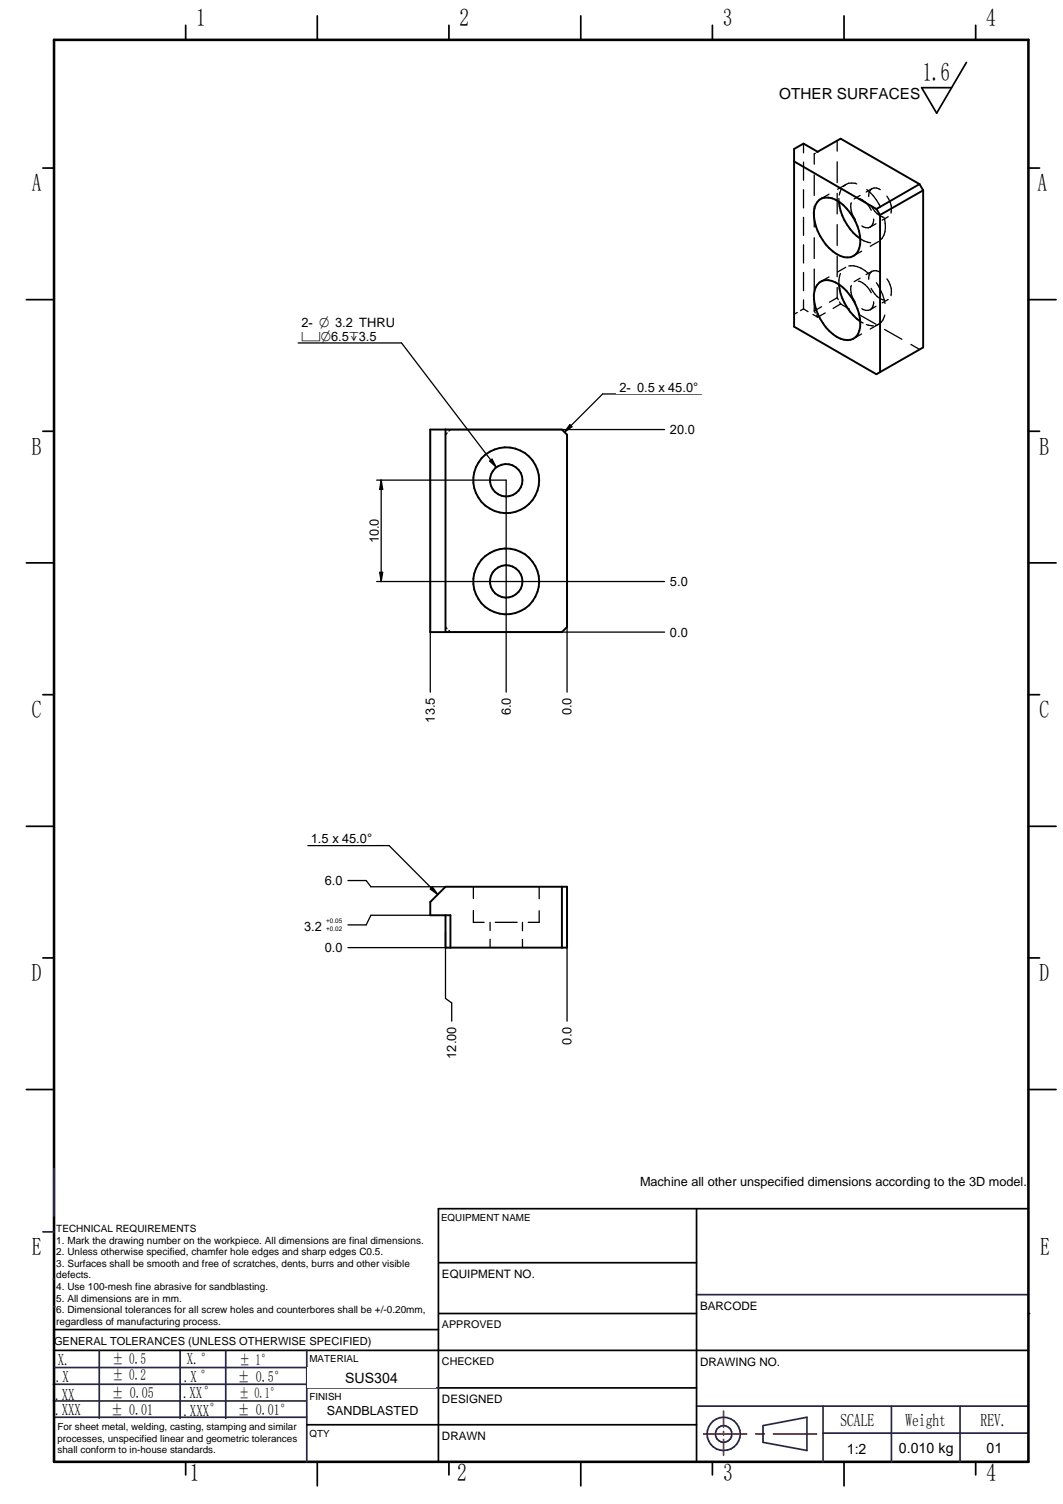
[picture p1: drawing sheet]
<svg xmlns="http://www.w3.org/2000/svg" width="210mm" height="297mm" viewBox="0 0 210 297" stroke-linecap="round" stroke-linejoin="round" font-family="sans-serif">
<g fill="none" stroke="#26264c" stroke-width=".34">
<path d="M8.5 243.3h2.2M10.5 252.6h.2M137.5 255.7h65.6M10.5 276.7h50M10.5 273.4h50M10.8 279.9h49.8M10.8 270.1h50M35.6 266.7v13.4M60.6 266.7v22M60.7 274.1h26M137.5 277.7h65.6M162.5 277.7v11"/>
<path d="M176 277.7v11M189.6 277.7v11M150.7 281.6l8.6-1.7v6.6l-8.6-1.6zM162.5 283h40.5"/>
</g>
<g fill="none" stroke="#000" stroke-width=".34">
<path d="M36.7 5v2.9M88.6 5v2.9M140.7 5v2.9M192.7 5v2.9M8.5 33.2h2.2M203.1 33.2h2.2M5.2 59.2h5.5M203.1 59.2h5.4M8.5 85.2h2.2M203.1 85.2h2.2M5.2 111.2h5.5M203.1 111.2h5.4"/>
<path d="M8.5 137.2h2.2M203.1 137.2h2.2M5.2 163.2h5.5M203.1 163.2h5.4M8.5 189.2h2.2M203.1 189.2h2.2M5.2 215.2h5.5M203.1 215.2h5.4M86.6 238.7v50M10.7 266.7h192.4M10.7 262.6h75.9M86.7 274.1h50.8"/>
<path d="M36.7 288.7v2.6M62.7 288.7v4.8M88.6 288.7v2.6M114.7 288.7v4.8M140.7 288.7v2.6M166.7 288.7v4.8M192.7 288.7v2.6"/>
</g>
<path d="M10.7 7.9h192.4v280.8h-192.4z" fill="none" stroke="#000" stroke-width=".51"/>
<path d="M142.9 278.7v3.2M138.9 283.2h8.5M142.9 282.7v.7M142.9 284.3v3.1M149.2 283.2h1.7M152.7 283.2h8.5" fill="none" stroke="#f00" stroke-width=".34"/>
<circle cx="10.6" cy="258.1" r=".17" fill="#26264c"/>
<g fill="none" stroke="#26264c" stroke-width=".34">
<path d="M10.7 230.8v9.4M19.6 266.7v13.4M44.6 266.7v13.4M60.5 266.7h.1"/>
<circle cx="142.9" cy="283.2" r="3.3"/>
<circle cx="142.9" cy="283.2" r="1.63"/>
</g>
<path d="M190.8 12.3l-5.8 10.1-3-5.1h5.9M86.6 238.7h116.5M86.7 259.4h50.8M86.7 249.4h50.8M86.6 281.4h50.9" fill="none" stroke="#000" stroke-width=".34"/>
<circle cx="203.1" cy="259.4" r=".17" fill="#000"/>
<g fill="#fff">
<path d="M137.9 271.4h64.4v6.1h-64.4z"/>
<path d="M189.9 283.9h13v4h-13z"/>
<path d="M86.9 254.9h50.2v4h-50.2z"/>
<path d="M60.7 270h25.3v4h-25.3z"/>
<path d="M87 244.3h50v4h-50z"/>
<path d="M60.8 277.1h25.2v4h-25.2z"/>
<path d="M176.4 284.1h13v4h-13z"/>
<path d="M162.7 284.1h13v4h-13z"/>
<path d="M137.9 260.4h64.5v6h-64.5z"/>
</g>
<path d="M62.7 3.1v4.8M114.7 3.1v4.8M166.7 3.1v4.8M137.5 238.7v50M60.6 281.4h26" fill="none" stroke="#000" stroke-width=".34"/>
<path d="M101.6 283.2h25.3v4h-25.3z" fill="#fff"/>
<g fill="none" stroke="#000" stroke-width=".38">
<path d="M156.8 31.9l16.3 9.4M161.8 39.5a3.5 3.5 0 0 1 4 .4 9.9 9.9 0 0 1 4 8.4 2.6 2.6 0 0 1-3.9 2.2 9.6 9.6 0 0 1-5.1-9.3l.2-.7zM165.7 39.8a10.4 10.4 0 0 0 4.2 7.4M181.6 36.4l.7 1.2M181.6 36.4l-15.6-9-4.5 2.6-2.8-1.6-1.9 1v35.1l16.3 9.4 .7-.4M181.6 36.4l-8.5 4.9M182.3 37.6v31l-8.5 4.9M182.3 37.6l-8.5 4.9M161.8 55.8a3.3 3.3 0 0 1 4 .5 9.9 9.9 0 0 1 4 8.3 2.6 2.6 0 0 1-3.9 2.3 9.6 9.6 0 0 1-5.1-9.4l.2-.7zM165.7 56.2a10.6 10.6 0 0 0 4.2 7.3M173.1 41.3l.7 1.2M173.8 42.5v31"/>
<path d="M85 84.8h26l1 1.1v37.9l-1 1h-26zM88 84.8v40M111 175.1v12.1M88 180.8v6.4h24v-12.1h-24l-3 3v2.7h3.9v6.4"/>
<circle cx="100" cy="94.8" r="3.2"/>
<circle cx="100" cy="94.8" r="6.5"/>
<circle cx="100" cy="114.8" r="3.2"/>
<circle cx="100" cy="114.8" r="6.5"/>
</g>
<g fill="none" stroke="#000" stroke-width=".25">
<path d="M158.7 28.4v1.8M158.7 32v3.6M158.7 37.5v3.6M160.8 34.5v4.1M161 30.3l-.2 .1v2M161.5 30l-.2 .1M163.7 38.4l-1.6 .9M165.3 27.8v2M165.3 32v4.1M165.3 38.2v4M165.7 39.2v.6M166.1 37.4l-.4 1.1"/>
<path d="M166.1 37.4h.1M167 36.4l-1.6 1M167 36.4l-.5 .4M169.2 36.3a2.67 2.67 0 0 0-2.2 .1M169.5 39.2a3.9 3.9 0 0 1 2.5 2.3M169.8 38.6l-1.1 .7M171.2 37.4a9.6 9.6 0 0 1 2.7 3.5M172.2 37.3a1.61 1.61 0 0 0-.7 1.5M172.2 37.3a1.57 1.57 0 0 1 1.6 .2M172.2 37.3l-1.2 .6M175.1 38.7a3.9 3.9 0 0 1 .8 3.4M158.7 42.9v3.6"/>
<path d="M158.7 48.3v3.6M158.7 53.8v3.6M158.7 59.2v1.8M160.8 40.7v4.1M160.8 46.9v4.2M160.8 53.1v4.1M160.8 59.4v2M163.7 54.7l-1.6 .9M165.3 44.4v4.1M165.3 50.6v4.1M165.3 56.8v2M165.3 58.8l-1.5 .9"/>
<path d="M165.3 58.8l.2 .4M165.8 59.6l.2 .4M165.9 54l-.2 1.3v.9M167 52.8l-1.6 .9M167.6 52.5a4.6 4.6 0 0 1 4 1.6M168.1 40a3.9 3.9 0 0 0 .8 3.3M168.1 56.4a3.9 3.9 0 0 0 .8 3.3M169.5 55.5a4 4 0 0 1 2.5 2.3M169.8 54.9l-1.1 .7M169.9 47.2l.7 .4 1.3 .4M170.1 49.6l-1.6 .9M170.2 44.6a1.57 1.57 0 0 0 1.6 .2"/>
<path d="M172 40.6a4.1 4.1 0 0 0 2.5 2.3M172 56.9a3.8 3.8 0 0 0 2.5 2.3M172.2 53.6a1.61 1.61 0 0 0-.7 1.6M172.2 53.6a1.57 1.57 0 0 1 1.6 .2M172.2 53.6l-1.2 .6M172.5 43.3a1.66 1.66 0 0 1-.7 1.5M172.5 59.6a1.77 1.77 0 0 1-.7 1.6M173 44.2l-1.2 .6M173.1 55.8l.3 .5a10.6 10.6 0 0 1 1.4 3.6M173.5 47.7l-1.7 .9M174.6 43.1l.1 .1a4.4 4.4 0 0 1-.7 4.1M175.1 55.1a3.9 3.9 0 0 1 .8 3.3"/>
<path d="M175.4 42.8l-1.2 .7M175.4 59.1l-1.2 .7M157.4 61.7l-.6 .4M158.7 61l.9 .6M158.7 61l-.6 .3M160.5 62.1l1 .6M160.8 61.4l.2 .4M161.2 62.2l.3 .5M162.2 60.6l-1.4 .8M162.9 61.8l-1.4 .9M166 60l1.7 1M166 60l-1.5 .9"/>
<path d="M169.5 62.1l3.4 1.9M169.9 63.5l.5 .3M170.1 66l-1.6 .9M170.2 61a1.57 1.57 0 0 0 1.6 .2M171.1 64.1l1.1 .2M172.3 64.3h.1M173 60.5l-1.2 .7M173.5 64.1l-1.7 .9M173.5 64.1l-.6 .2M174.7 65.1l3.4 1.9M174.7 62.2a2.6 2.6 0 0 1-1.2 1.9M179.9 68l1.7 1"/>
<path d="M88.3 85.5l-.3 .4M88.9 84.8l-.3 .3M88 123.8l.3 .4M88.6 124.5l.3 .3M93.5 179.8v2.4h2.1M93.5 175.1v2.4M106.5 179.9v2.3h-2.2M106.5 175.1v2.4M68.7 187.2h20.2M96.8 182.2v1.6M96.8 185.5v1.7M97.8 182.2h4.3"/>
<path d="M103.2 182.2v1.6M103.2 185.5v1.7"/>
</g>
<path d="M63.5 185.9h4.8v2.5h-4.8z" fill="#fff"/>
<path d="M73.2 180.8h11.8" fill="none" stroke="#000" stroke-width=".25"/>
<path d="M59.4 181.1h8.9v3h-8.9z" fill="#fff"/>
<path d="M73.2 175.1h14.8M73.2 180.8l-.9 1.9h-3.6" fill="none" stroke="#000" stroke-width=".25"/>
<path d="M63.5 172.7h4.8v2.4h-4.8z" fill="#fff"/>
<path d="M68.7 173.9h3.6l.9 1.2M112 175.1v26.6" fill="none" stroke="#000" stroke-width=".25"/>
<path d="M110.7 202.1h2.5v4.8h-2.5z" fill="#fff"/>
<path d="M88 183.9v13.3" fill="none" stroke="#000" stroke-width=".25"/>
<path d="M88 202.1h2.4v7.6h-2.4z" fill="#fff"/>
<path d="M88 124.8h43.2M88 197.2l1.2 .9v3.6" fill="none" stroke="#000" stroke-width=".25"/>
<path d="M131.7 123.6h4.7v2.5h-4.7z" fill="#fff"/>
<path d="M88 84.8h43.2" fill="none" stroke="#000" stroke-width=".25"/>
<path d="M131.7 83.6h6.1v2.5h-6.1z" fill="#fff"/>
<path d="M99.9 114.9h31.3" fill="none" stroke="#000" stroke-width=".25"/>
<path d="M131.7 113.6h4.7v2.4h-4.7z" fill="#fff"/>
<path d="M74.4 94.8h25.5M74.4 114.9h25.5" fill="none" stroke="#000" stroke-width=".25"/>
<path d="M72.7 101.7h2.4v6.2h-2.4z" fill="#fff"/>
<path d="M75.3 94.8v20.1M75.3 94.8l.3 1.8h-.6zM112 85.9v50.8M75 113h.6l-.3 1.9z" fill="none" stroke="#000" stroke-width=".25"/>
<path d="M75.3 94.8l.3 1.8h-.6zM75 113h.6l-.3 1.9z" fill="#000"/>
<path d="M110.7 137.1h2.5v4.8h-2.5z" fill="#fff"/>
<path d="M99.9 94.8v41.9" fill="none" stroke="#000" stroke-width=".25"/>
<path d="M98.8 137.1h2.4v4.8h-2.4z" fill="#fff"/>
<path d="M85 84.8v51.9" fill="none" stroke="#000" stroke-width=".25"/>
<path d="M83.7 137.1h2.5v6.2h-2.5z" fill="#fff"/>
<path d="M58.9 67.7h20.4" fill="none" stroke="#000" stroke-width=".25"/>
<path d="M58.9 62.5h17.7v5.1h-17.7z" fill="#fff"/>
<path d="M79.3 67.7l18.7 24.6M119 77.8h19.5M96.7 91.1l.5-.4 .8 1.6z" fill="none" stroke="#000" stroke-width=".25"/>
<path d="M96.7 91.1l.5-.4 .8 1.6z" fill="#000"/>
<path d="M121.7 75.3h16.8v2.4h-16.8z" fill="#fff"/>
<path d="M119 77.8l-7.5 7.5M112.5 83.9l.4 .4-1.4 1zM60.8 167h16" fill="none" stroke="#000" stroke-width=".25"/>
<path d="M112.5 83.9l.4 .4-1.4 1z" fill="#000"/>
<path d="M60.8 164.5h13.3v2.4h-13.3z" fill="#fff"/>
<path d="M76.8 167l9.6 9.7M85.4 175.2l1 1.5-1.4-1.1z" fill="none" stroke="#000" stroke-width=".25"/>
<path d="M85 175.6l.4-.4 1 1.5z" fill="#000"/>
<text font-size="5.1" x="182.2" y="16">1.6</text>
<g font-size="4.9">
<text x="38.7" y="5.2">1</text>
<text x="90.8" y="5.2">2</text>
<text x="142.7" y="5.2">3</text>
<text x="194.7" y="5.2">4</text>
<text x="6.3" y="37.8">A</text>
<text x="204.9" y="37.8">A</text>
<text x="6.3" y="89.8">B</text>
<text x="205.2" y="89.8">B</text>
<text x="6.3" y="141.8">C</text>
<text x="205.2" y="141.8">C</text>
<text x="6.3" y="193.8">D</text>
<text x="205.2" y="193.8">D</text>
<text x="6.3" y="247.9">E</text>
<text x="205.4" y="247.9">E</text>
<text x="37.5" y="292.5">1</text>
<text x="90.3" y="292.5">2</text>
<text x="142.8" y="292.5">3</text>
<text x="194.8" y="292.5">4</text>
</g>
<g font-size="3.6">
<text x="165.9" y="281.6">SCALE</text>
<text x="178.8" y="281.6">Weight</text>
<text x="193.6" y="281.6">REV.</text>
</g>
<g font-size="3.3">
<text x="11.4" y="269.7">X.</text>
<text x="36.9" y="269.4">X.°</text>
<text x="11" y="272.9">.X</text>
<text x="36.3" y="273">.X °</text>
<text x="10.9" y="276.4">.XX</text>
<text x="10.9" y="279.5">.XXX</text>
<text x="36.2" y="276">.XX°</text>
<text x="36.2" y="279.7">.XXX°</text>
</g>
<g font-size="3">
<text x="153.9" y="19.6">OTHER SURFACES</text>
<text x="22.2" y="269.3">± 0.5</text>
<text x="47.3" y="269.5">± 1°</text>
<text x="22.2" y="272.5">± 0.2</text>
<text x="47" y="273">± 0.5°</text>
<text x="22" y="279.4">± 0.01</text>
<text x="22.1" y="276.2">± 0.05</text>
<text x="46.9" y="279.4">± 0.01°</text>
</g>
<text font-size="2.9" x="47.2" y="276.2">± 0.1°</text>
<g font-size="2.8">
<text x="59.5" y="67.3">cO6.5`3.5</text>
<text x="68.2" y="273">SUS304</text>
<text x="167.2" y="287.1">1:2</text>
<text x="177.5" y="287.1">0.010 kg</text>
<text x="194.8" y="286.9">01</text>
</g>
<g font-size="2.5">
<text x="59.5" y="64.6">2- O 3.2 THRU</text>
<text x="122.3" y="77.4">2- 0.5 x 45.0°</text>
<text x="132.3" y="85.7">20.0</text>
<text x="74.8" y="107.3" transform="rotate(-90 74.8 107.3)">10.0</text>
<text x="132.3" y="115.7">5.0</text>
<text x="132.3" y="125.7">0.0</text>
<text x="85.9" y="142.7" transform="rotate(-90 85.9 142.7)">13.5</text>
<text x="100.9" y="141.3" transform="rotate(-90 100.9 141.3)">6.0</text>
<text x="112.9" y="141.3" transform="rotate(-90 112.9 141.3)">0.0</text>
<text x="61.4" y="166.6">1.5 x 45.0°</text>
<text x="64.1" y="174.8">6.0</text>
<text x="60" y="183.8">3.2</text>
<text x="64.1" y="188">0.0</text>
<text x="90.1" y="209.1" transform="rotate(-90 90.1 209.1)">12.00</text>
<text x="112.9" y="206.3" transform="rotate(-90 112.9 206.3)">0.0</text>
<text x="126.4" y="234.2">Machine all other unspecified dimensions according to the 3D model.</text>
<text x="64.5" y="279.4">SANDBLASTED</text>
</g>
<g font-size="2.3">
<text x="87.3" y="252.4">EQUIPMENT NO.</text>
<text x="138.2" y="258.7">BARCODE</text>
<text x="138.2" y="269.7">DRAWING NO.</text>
<text x="87.3" y="277.1">DESIGNED</text>
<text x="87.3" y="284.4">DRAWN</text>
</g>
<text font-size="2.2" x="10.7" y="265.6">GENERAL TOLERANCES (UNLESS OTHERWISE SPECIFIED)</text>
<g font-size="2.1">
<text x="87.3" y="262.3">APPROVED</text>
<text x="87.3" y="269.5">CHECKED</text>
</g>
<g font-size="2">
<text x="11.1" y="243.3">TECHNICAL REQUIREMENTS</text>
<text x="11.1" y="245.6">1. Mark the drawing number on the workpiece. All dimensions are final dimensions.</text>
<text x="11.1" y="247.9">2. Unless otherwise specified, chamfer hole edges and sharp edges C0.5.</text>
<text x="11.1" y="250.2">3. Surfaces shall be smooth and free of scratches, dents, burrs and other visible</text>
<text x="11.1" y="252.5">defects.</text>
<text x="11.1" y="254.8">4. Use 100-mesh fine abrasive for sandblasting.</text>
<text x="11.1" y="257.1">5. All dimensions are in mm.</text>
<text x="11.1" y="259.4">6. Dimensional tolerances for all screw holes and counterbores shall be +/-0.20mm,</text>
<text x="11.1" y="261.6">regardless of manufacturing process.</text>
</g>
<g font-size="1.9">
<text x="87.1" y="241.1">EQUIPMENT NAME</text>
<text x="61.1" y="269">MATERIAL</text>
<text x="61.1" y="276.4">FINISH</text>
<text x="11.4" y="282.5">For sheet metal, welding, casting, stamping and similar</text>
<text x="11.4" y="284.7">processes, unspecified linear and geometric tolerances</text>
<text x="11.4" y="287">shall conform to in-house standards.</text>
<text x="61.1" y="283.7">QTY</text>
</g>
<g font-size="1.3">
<text x="64.4" y="182.4">+0.05</text>
<text x="64.4" y="183.8">+0.02</text>
</g>
</svg>
